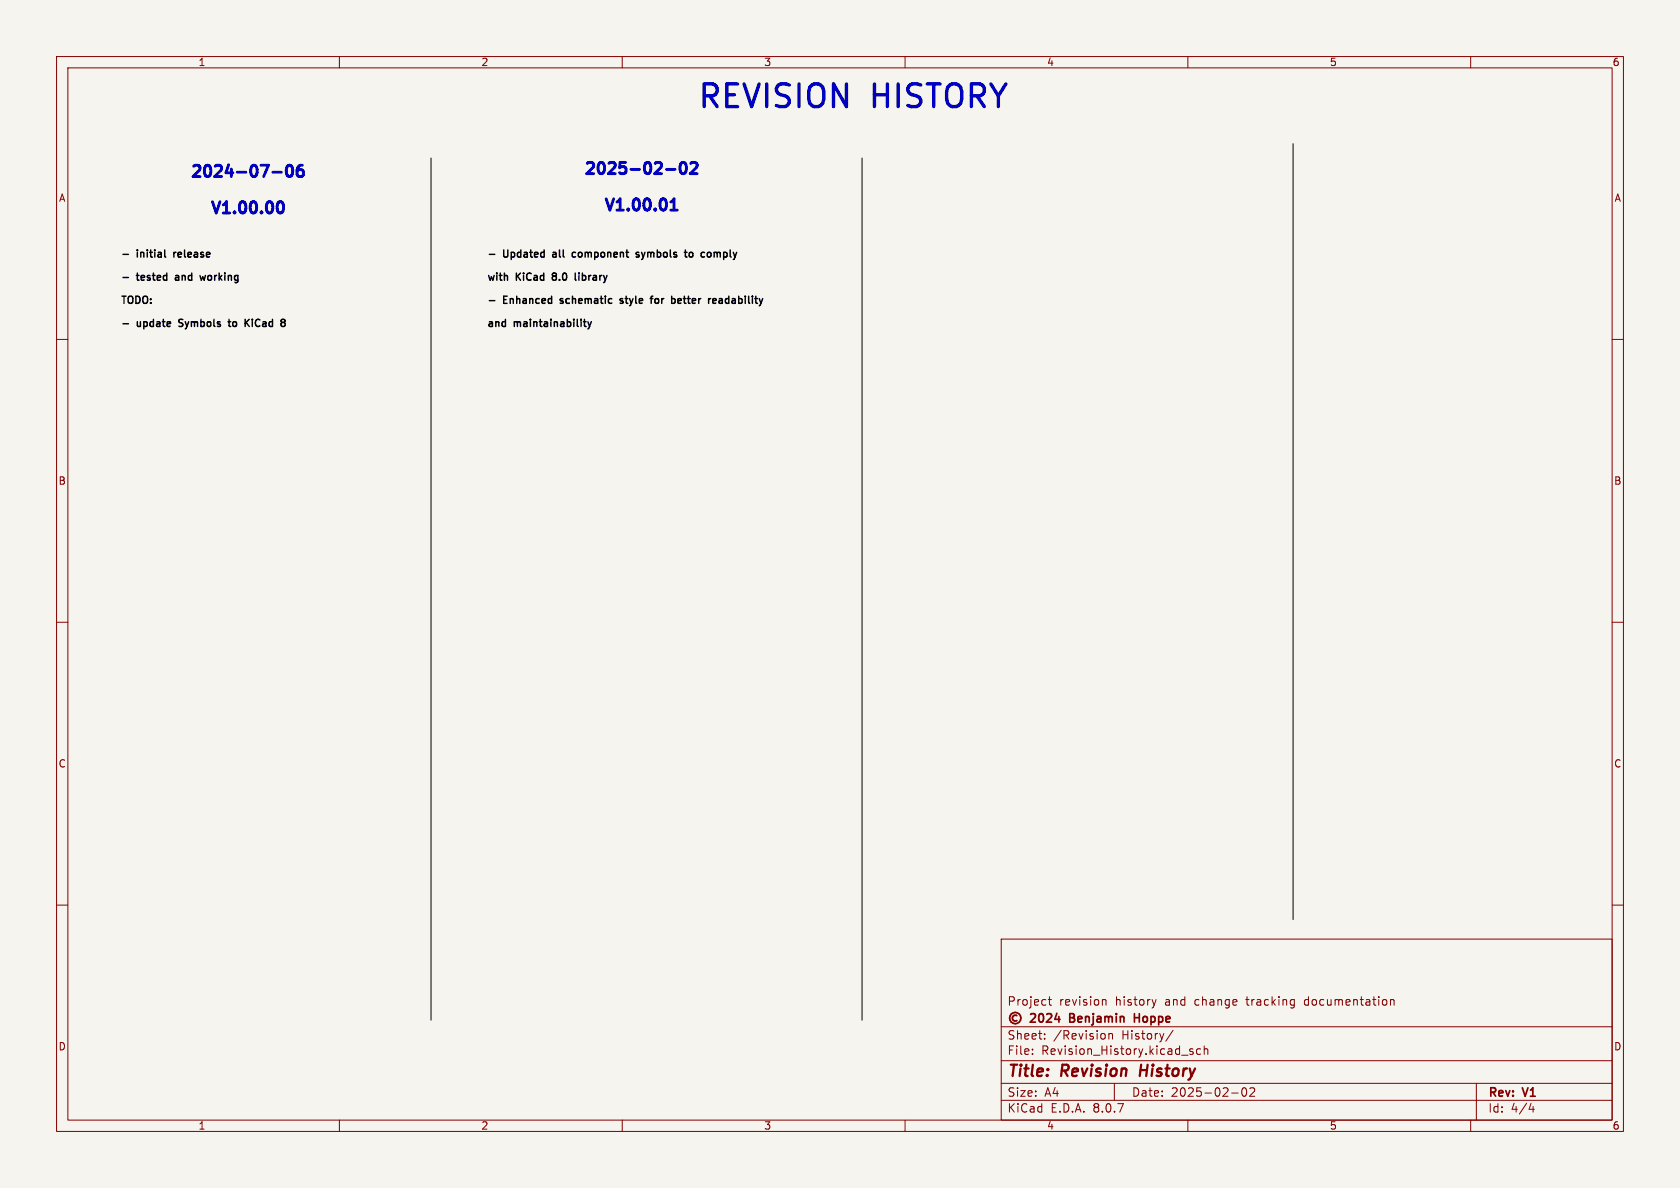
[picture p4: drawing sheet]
<svg xmlns="http://www.w3.org/2000/svg" width="297mm" height="210mm" viewBox="0 0 297 210" stroke-linecap="round" stroke-linejoin="round" font-family="sans-serif">
<path d="M0 0h297v210h-297z" fill="#f5f4ef" stroke="#f5f4ef" stroke-width=".18"/>
<g fill="none" stroke="#840000" stroke-width=".18">
<path d="M10 10h277v190h-277zM12 12h273v186h-273zM60 10v2M110 10v2M160 10v2M210 10v2M260 10v2M10 60h2M285 60h2M10 110h2M285 110h2M10 160h2"/>
<path d="M177 166h108v32h-108zM185.3 176.7h.6M185.5 176.2v1.3l.4 .2M195 176.8h.5v.9M204.4 176.7l-.4 1M228.7 176.7l.1 .1M228.8 176.7v1.2l-.1 .2M228.8 177.6l-.1 .1M245.8 176.8l.2-.1 .4 .1 .1 .9M245.8 176.7v1M285 160h2M60 198v2"/>
<path d="M110 198v2M160 198v2M177 194.5h108M177 191.5h108M177 187.5h108M177 181.5h108M182.5 186.3v.1M182.5 185.5v.1M184.7 183.6v.1M184.7 182.8v.1M196 182.7v1M196 182.8l.2-.1 .4 .1 .1 .9"/>
<path d="M197 191.5v3M207.4 182.1l-1.3 2M210 198v2M210.9 185.5l-.4-.1-.2 .2 .1 .2 .5 .2v.3h-.6M212.2 185.5l-.4-.1-.3 .3v.4l.2 .2h.5M212.9 185.5l.2-.1 .4 .1v.9M212.9 184.9v1.5M217.7 193.2h1.2M219.7 192.4l.2-.1a.81 .81 0 0 1 .6 .6 .81 .81 0 0 1-.3 .8l-.2 .1a.81 .81 0 0 1-.3-1.4zM221 192.4l.5-.1 .2 .1 .1 .3-.9 1.1h.9M260 198v2M261 191.5v6.5"/>
<path d="M270.7 195l-.4 1.1h.9M271 195.6v1"/>
</g>
<path d="M201.7 188.2l-.2 2" fill="none" stroke="#840000" stroke-width=".4"/>
<path d="M179.1 179a1 1 0 0 0-.4 1.6 1 1 0 0 0 1.6 0 1 1 0 0 0-.5-1.6M179.8 179.5a.52 .52 0 0 0-.8 .5 .52 .52 0 0 0 .8 .4M182.2 179.3l.6-.1 .2 .1 .1 .3-1 1.1h1M183.8 179.3l.2-.1a.81 .81 0 0 1 .6 .6 .81 .81 0 0 1-.3 .8l-.2 .1a.81 .81 0 0 1-.3-1.4zM185.1 179.3l.5-.1 .2 .1 .1 .3-.9 1.1h.9M186.8 179.1l-.3 1.1h.9M187.2 179.7v1M189.1 179.9h.5M189.6 179.2h-.5v1.5h.6M200.6 179.9h.8M200.6 179.2v1.5" fill="none" stroke="#840000" stroke-width=".3"/>
<path d="M48.2 30.4h1.6M49.3 35.7a.47 .47 0 0 1 .7 .3 1.03 1.03 0 0 1-.5 1.7 1.33 1.33 0 0 1-.2-2zM50.9 29.3a.47 .47 0 0 1 .8 .3 1.03 1.03 0 0 1-.6 1.6 1.33 1.33 0 0 1-.2-1.9zM53.5 29.2a.79 .79 0 0 0-1 .9v.7l.2 .3 .6 .1 .3-.2 .1-.6-.2-.3-.6-.1-.4 .4M117.8 29.9h1.5M118.6 37.1h1.1M118.6 35.7l.6-.6v2M120.5 28.8a.47 .47 0 0 1 .8 .3 1.03 1.03 0 0 1-.6 1.6 1.33 1.33 0 0 1-.2-1.9zM122.1 28.9l.3-.2h.5a.54 .54 0 0 1 .3 .9l-1.2 1.1h1.3" fill="none" stroke="#0000c2" stroke-width=".5"/>
<g fill="none" stroke="#000" stroke-width=".25">
<path d="M21.6 52.4h.7M21.7 45h1M21.7 49.1h1M21.7 57.2h1M21.9 52.4v1.2M22.7 52.5l.3-.1 .4 .1M24.3 44.2v.1M24.3 48.3v1.1M24.6 52.5l-.6-.1v1.2M25.3 52.5l.3-.1 .4 .1M26 44.2v.1M26.6 44.2v1.1"/>
<path d="M27.1 56.4v1.3M27.1 48.3v1.1M27.4 44.2v.1M28.9 56.4v1.1M29.1 44.2v1.1M29.5 48.3v1.2M30.8 44.6v.8M30.8 44.7v.1M31.1 49.1v.4M31.6 57.7h.2M32.3 56.5h-.6l-.1 .2 .1 .2M32.6 44.2v1.1"/>
<path d="M33.9 48.3v1.2M35.3 48.7l.3 .8 .2-.6 .3 .6M35.5 56.4v1.3M37.8 56.4v1.1M38.7 48.3v1.2M39.8 48.3v.1M40.3 56.9h.5M40.5 56.4v1.1l.3 .2M43.3 56.4v1.3M43.5 57l.6 .7M44.1 56.4l-.8 .8M44.6 56.4v.2"/>
<path d="M45.9 56.6l-.3-.2-.3 .2M48.2 56.4v1.3M49.7 56.6l.2-.2 .4 .2M86.5 45h1M86.5 53.1h1M87.8 48.3v.1M88.4 48.3v1.1M89.1 44.2v1M89.2 48.3v1.2M89.4 56.4v1.3M89.7 52.4h-.6v1.2M89.8 44.2v1"/>
<path d="M91.3 48.3v1.2M91.3 52.4v1.2M92 48.3l-.7 .7M92.1 44.2v1.2M92.6 48.3v.1M93.8 56.4v.2M93.8 44.2v1.1M93.9 48.4l-.4-.1-.3 .2M95.5 56.4v1.1M96.1 48.3v1.2M96.2 44.2v1.2M97.4 56.4v.2"/>
<path d="M97.5 52.4v1.2M97.7 48.9v.5M97.8 45v.4M98.3 48.4l-.2-.1h-.3l-.2 .2 .1 .2M98.9 44.2v1.1M99 53.6h.2M99.1 52.8v.3M99.6 44.2v1.1M99.6 48.4l.2-.1 .3 .1M100.3 56.4v1.3M101.2 52.4v1.2M101.4 56.4v.2"/>
<path d="M101.7 48.3v1.1l.2 .1M101.8 44.7l-.4-.1-.3 .2 .2 .6h.5M102.1 56.4v1.1M102.4 48.3v.1M102.7 56.4v.2M103 48.3v1.2M103.3 56.4v1.1M103.9 56.9l.3 .8M104.2 57.7l-.3 .4M104.5 56.9l-.3 .8M106.3 52.4v1M107 52.4v.1"/>
<path d="M110.1 52.8h-.3l-.2 .2 .1 .1 .4 .2v.3h-.5M110.7 52.4v1M110.8 44.2v1.1M112.4 52.4v1M112.9 44.7l-.3-.1-.1 .2v.2l.4 .1v.3h-.4M113.4 44.6l.3 .8M113.5 45.8l-.1 .1M114.9 52.8h.5M115.4 52.4l-.3 .1M116.2 44.2v1.2M116.2 52.8h-.3l-.1 .2v.5l.4 .1M118.5 44.2v1.1"/>
<path d="M118.7 52.4v1.2M120.4 52.8h-.4l-.2 .2 .1 .6h.5M120.4 53.1l-.6 .1M121 52.4v1M121.2 44.2v1.1M121.7 52.4v1M121.9 44.7l.2-.1 .3 .1 .1 .5-.1 .2h-.3l-.2-.1zM125.5 44.6l.2 .2v.4l-.2 .2M126.2 52.8h.3l.1 .3-.6 .1M126.5 53.6h-.3M127.5 52.8h-.3M127.6 53.1h-.3l-.2 .2 .1 .3h.4"/>
<path d="M128.8 52.4v1.2M129.1 44.2v1.1M130.6 52.4v1.2M131.7 52.4v.1M132.4 52.4v1M133 52.4v.1M133.6 52.4v1"/>
</g>
<path d="M76.2 27.9v152.4M152.4 27.9v152.4M228.6 25.4v137.2" fill="none" stroke="#000" stroke-width=".18"/>
<g font-size="5.6" fill="#0000c2">
<text x="123" y="19.9">REVISION</text>
<text x="154.1" y="19.9">HISTORY</text>
</g>
<g font-size="2.8" fill="#0000c2">
<text x="33.3" y="32.1">2024-07-06</text>
<text x="102.9" y="31.6">2025-02-02</text>
<text x="36.8" y="38.5">V1.00.00</text>
<text x="106.4" y="38">V1.00.01</text>
</g>
<g font-size="2.8" fill="#840000">
<text x="178" y="190.9">Title:</text>
<text x="187.7" y="190.9">Revision</text>
<text x="202.4" y="190.9">History</text>
</g>
<g font-size="2.1" fill="#840000">
<text x="178" y="178">Project</text>
<text x="187.2" y="178">revision</text>
<text x="197.2" y="178">history</text>
<text x="206.1" y="178">and</text>
<text x="211.5" y="178">change</text>
<text x="220.8" y="178">tracking</text>
<text x="231.2" y="178">documentation</text>
<text x="178" y="184">Sheet:</text>
<text x="186.2" y="184">/Revision</text>
<text x="189.8" y="181.2">Benjamin</text>
<text x="198.4" y="184">History/</text>
<text x="201.8" y="181.2">Hoppe</text>
<text x="178" y="186.7">File:</text>
<text x="184.1" y="186.7">Revision_History.kicad_sch</text>
<text x="178" y="196.9">KiCad</text>
<text x="178" y="194.1">Size:</text>
<text x="184.7" y="194.1">A4</text>
<text x="185.7" y="196.9">E.D.A.</text>
<text x="193.3" y="196.9">8.0.7</text>
<text x="200" y="194.1">Date:</text>
<text x="207" y="194.1">2025-02-02</text>
<text x="263" y="194.3">Rev:</text>
<text x="263" y="196.9">Id:</text>
<text x="267.1" y="196.9">4/4</text>
<text x="269.4" y="194.3">V1</text>
</g>
<g font-size="1.8" fill="#840000">
<text x="35" y="11.9">1</text>
<text x="85" y="11.9">2</text>
<text x="135" y="11.9">3</text>
<text x="185" y="11.9">4</text>
<text x="235" y="11.9">5</text>
<text x="285" y="11.9">6</text>
<text x="10.3" y="35.9">A</text>
<text x="285.3" y="35.9">A</text>
<text x="10.3" y="85.9">B</text>
<text x="285.3" y="85.9">B</text>
<text x="10.3" y="135.9">C</text>
<text x="285.3" y="135.9">C</text>
<text x="10.3" y="185.9">D</text>
<text x="285.3" y="185.9">D</text>
<text x="35" y="199.9">1</text>
<text x="85" y="199.9">2</text>
<text x="135" y="199.9">3</text>
<text x="185" y="199.9">4</text>
<text x="235" y="199.9">5</text>
<text x="285" y="199.9">6</text>
</g>
<g font-size="1.8">
<text x="24.3" y="46.2">initial</text>
<text x="31.3" y="46.2">release</text>
<text x="89.1" y="46.2">Updated</text>
<text x="98.3" y="46.2">all</text>
<text x="102.3" y="46.2">component</text>
<text x="114.1" y="46.2">symbols</text>
<text x="123.2" y="46.2">to</text>
<text x="126.6" y="46.2">comply</text>
<text x="24.3" y="50.3">tested</text>
<text x="31.6" y="50.3">and</text>
<text x="36.5" y="50.3">working</text>
<text x="86" y="50.3">with</text>
<text x="91.3" y="50.3">KiCad</text>
<text x="98.2" y="50.3">8.0</text>
<text x="102.7" y="50.3">library</text>
<text x="21.3" y="54.3">TODO:</text>
<text x="24.3" y="58.4">update</text>
<text x="32.2" y="58.4">Symbols</text>
<text x="41.5" y="58.4">to</text>
<text x="44.9" y="58.4">KiCad</text>
<text x="86" y="58.4">and</text>
<text x="89.1" y="54.3">Enhanced</text>
<text x="91" y="58.4">maintainability</text>
<text x="99.6" y="54.3">schematic</text>
<text x="110.7" y="54.3">style</text>
<text x="116.7" y="54.3">for</text>
<text x="120.8" y="54.3">better</text>
<text x="127.9" y="54.3">readability</text>
</g>
</svg>
